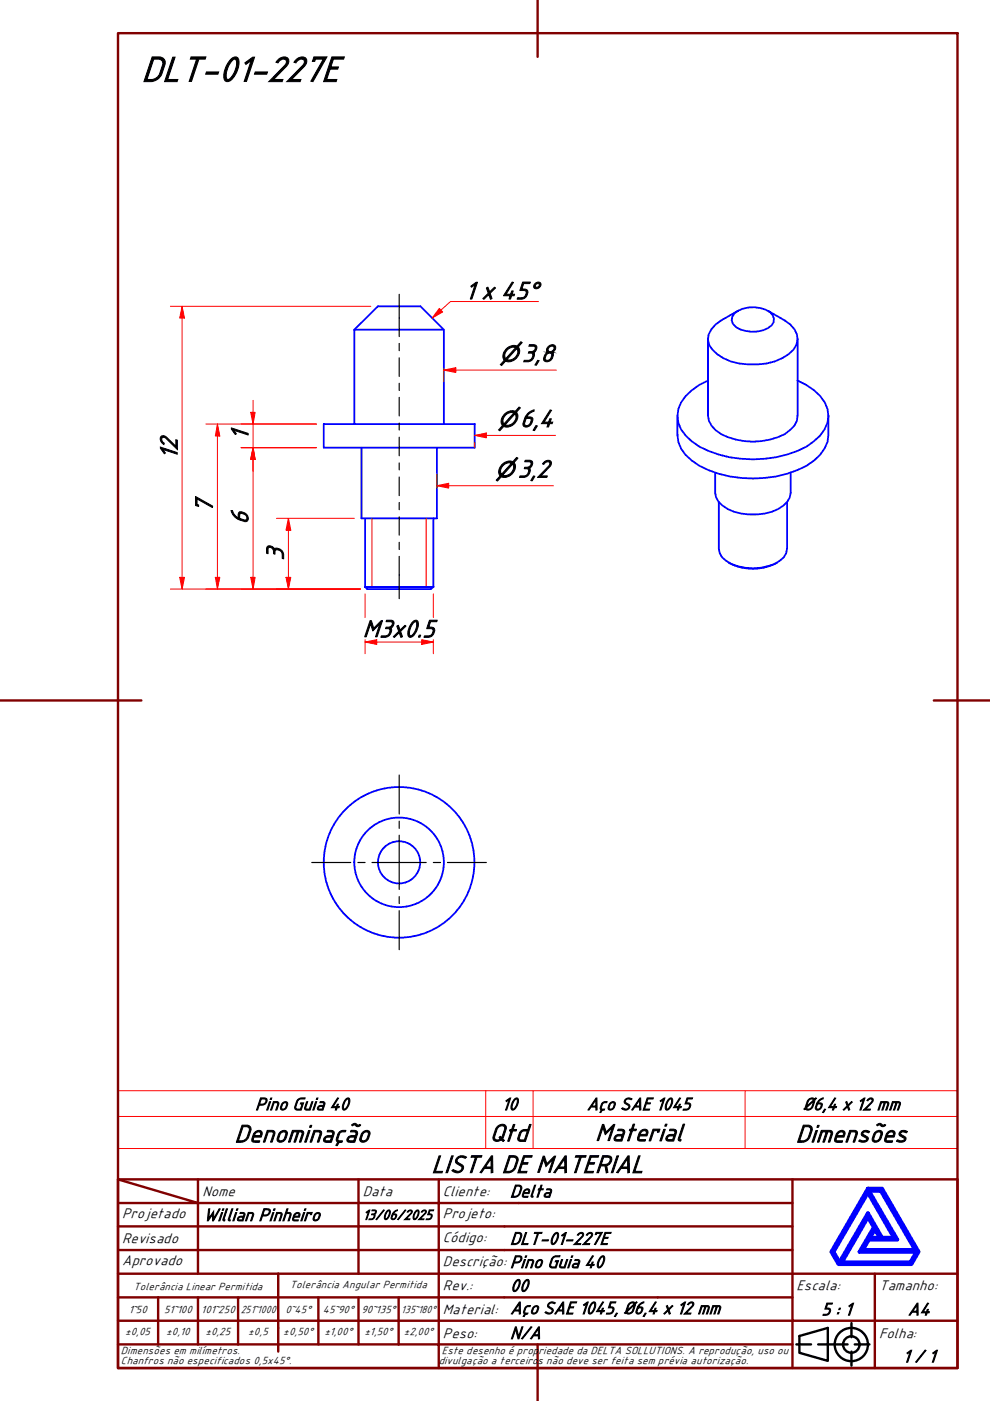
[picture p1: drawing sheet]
<svg xmlns="http://www.w3.org/2000/svg" width="210mm" height="297mm" viewBox="0 0 210 297" stroke-linecap="round" stroke-linejoin="round" font-family="sans-serif">
<!-- layer: Visible (ABNT) -->
<g fill="none" stroke="#00f" stroke-width=".38">
<path d="M75.1 69.9l5-5h9.1l4.9 5v20M75.1 69.9h19M75.1 69.9v20M150.1 71.8v16.3a5.3 5.3 0 0 0 4.3 4.6 15.1 15.1 0 0 0 12-.6l2-1.8 .6-1.1 .1-1.1v-16.3M155.7 66.5a6.6 6.6 0 0 1 7.6-.3 1.95 1.95 0 0 1-.5 3.4 6.9 6.9 0 0 1-6.8-.3 1.78 1.78 0 0 1-.3-2.8zM156.5 65.9l-3.6 2a5 5 0 0 0-2.8 4.1 5.4 5.4 0 0 0 3.3 3.9 15 15 0 0 0 12.5 0 4.6 4.6 0 0 0 3.1-5l-.5-1.1-.9-1-1.2-.9-3.6-2M68.6 89.9h32v5h-32zM76.6 94.9v15h16v-15M143.6 88.1v4.2a6.8 6.8 0 0 0 3.1 5.3 22 22 0 0 0 15.4 3.7 20.8 20.8 0 0 0 10.5-3.7 7.3 7.3 0 0 0 3-5.3v-4.2M150.1 80.7a12 12 0 0 0-5.7 4.6 5.8 5.8 0 0 0 1 7.1 14 14 0 0 0 7 4 25.6 25.6 0 0 0 18.5-1.7 9.5 9.5 0 0 0 4.6-5.1 6.4 6.4 0 0 0-2.8-6.8l-1.7-1.2-1.9-.9M77.4 109.9v14.5M91.9 109.9v14.5"/>
<path d="M151.6 100.3v4.2a4.3 4.3 0 0 0 2.7 3.4 12.2 12.2 0 0 0 11.8-.7l.8-.9 .5-.8 .2-1v-4.2M152.4 106.4v9.9l.2 1a5.7 5.7 0 0 0 3.9 2.8 11.1 11.1 0 0 0 8.8-1.2l.9-.7 .5-.9 .2-1v-9.9M154.5 119.3a10.8 10.8 0 0 0 10.3 0M77.4 124.4l.5 .5h13.5l.5-.5M77.4 124.4h14.5"/>
<circle cx="84.6" cy="182.8" r="4.5"/>
<circle cx="84.6" cy="182.8" r="9.5"/>
<circle cx="84.6" cy="182.8" r="16"/>
</g>
<!-- layer: Visible Narrow (ABNT) -->
<path d="M78.9 109.9v14.5M90.4 109.9v14.5" fill="none" stroke="#f00" stroke-width=".21"/>
<path d="M25 236.7h178v-5.4h-178v12.2M103 231.3v12.2M113 231.3v12.2M158 231.3v12.2M203 236.7v6.8h-178M25 243.5v6.5h178v-6.5" fill="none" stroke="#f00" stroke-width=".21"/>
<!-- layer: Borda A3/A4 (ABNT) -->
<g fill="none" stroke="#800000" stroke-width=".51">
<path d="M25 7h178v283.1h-178zM114 0v12.1M0 148.5h30M198 148.5h12M25 250l17 5.1h-17M25 250h178v40.1h-178zM42 255.1h34v4.9h17M42 255.1v15M42 250v5.1M76 250v5.1h17v4.9M93 250v5.1h75M168 250v20.1h-143"/>
<path d="M25 260h51v10.1M25 275.1h17M33.5 275.1v9.9M50.5 275.1h-8.5v9.9M59 270.1v16.5M67.5 275.1v9.9h-42.5M76 275.1v9.9h8.5M84.5 275.1v9.9M93 275.1h-42.5v9.9M93 260v5h-68M93 275.1v9.9h75M93 260h75"/>
<path d="M93 275.1h75M168 265h-75v10.1M185.5 270.1v9.9h17.5M203 270.1h-35v9.9h17.5v10.1M25 280h143v10.1M67.5 285h8.5M84.5 285h8.5v5.1M114 285v12"/>
</g>
<path d="M184 258l1.3 2.2-3.1 5.2h12.1l-1.3 2.2h-14.5zM184 252.8l5.5 9.6h-2.5l-3-5.2-6 10.4-1.3-2.2zM184 252h3l7.8 13.4-1.6 2.6h-15.4l-1.5-2.6zM184.2 252.5h2.6l7.3 12.5h-11.2l1.3-2.2h6zM185.5 260.7l1.1 1.7h-2.1z" fill="none" stroke="#00f" stroke-width=".83"/>
<!-- layer: 0 -->
<path d="M177.8 268h15.4" fill="none" stroke="#000" stroke-width=".21"/>
<g fill="none" stroke="#000" stroke-width=".51">
<path d="M168.8 285h3.2M169.5 283.3l6-1.8v7l-6-1.7zM173.5 285h6.2M180.5 280.5v3M180.5 286.6v2.9M181.2 285h3.1"/>
<circle cx="180.5" cy="285.1" r="3.5"/>
<circle cx="180.5" cy="285.1" r="1.75"/>
</g>
<!-- layer: Centerline (ISO) -->
<g fill="none" stroke="#000" stroke-width=".25">
<path d="M84.6 62.4v9M84.6 72.8v1.5M84.6 75.9v3.9M84.6 81.3v1.5M84.6 84.3v3.9M84.6 89.7v1.5M84.6 92.7v3.9M84.6 98.2v1.4M84.6 101.1v4M84.6 106.5v1.6M84.6 109.6v3.9M84.6 115v1.5"/>
<path d="M84.6 118v8.9"/>
</g>
<path d="M38.6 122.4v2.5" fill="none" stroke="#f00" stroke-width=".21"/>
<path d="M38.1 122.4h1l-.5 2.5z" fill="#f00"/>
<path d="M38.6 64.9v2.5M38.1 122.4h1l-.5 2.5z" fill="none" stroke="#f00" stroke-width=".21"/>
<path d="M38.6 64.9l.5 2.5h-1z" fill="#f00"/>
<path d="M36.1 64.9h42.5M38.6 64.9l.5 2.5h-1zM38.6 67.4v55M36.1 124.9h40.3M53.7 122.4v2.5" fill="none" stroke="#f00" stroke-width=".21"/>
<path d="M53.1 122.4h1l-.4 2.5z" fill="#f00"/>
<path d="M53.7 94.9v2.5M53.1 122.4h1l-.4 2.5z" fill="none" stroke="#f00" stroke-width=".21"/>
<path d="M53.7 94.9l.4 2.5h-1z" fill="#f00"/>
<path d="M51.1 94.9h16M53.7 94.9l.4 2.5h-1zM53.7 97.4v25M46.1 122.4v2.5M51.1 124.9h25.3" fill="none" stroke="#f00" stroke-width=".21"/>
<path d="M45.7 122.4h.9l-.5 2.5z" fill="#f00"/>
<path d="M46.1 89.9v2.5M45.7 122.4h.9l-.5 2.5z" fill="none" stroke="#f00" stroke-width=".21"/>
<path d="M46.1 89.9l.5 2.5h-.9z" fill="#f00"/>
<path d="M43.6 89.9h23.5M46.1 89.9l.5 2.5h-.9zM46.1 92.4v30M43.6 124.9h32.8" fill="none" stroke="#f00" stroke-width=".21"/>
<path d="M93.5 65.8l-1.9 1.6" fill="none" stroke="#f00" stroke-width=".21"/>
<path d="M93.2 65.4l.7 .8-2.3 1.2z" fill="#f00"/>
<path d="M93.2 65.4l.7 .8-2.3 1.2zM114.2 63.9h-18.7l-2 1.9" fill="none" stroke="#f00" stroke-width=".21"/>
<path d="M94.1 78.5h2.5" fill="none" stroke="#f00" stroke-width=".21"/>
<path d="M94.1 78.5l2.5-.5v1z" fill="#f00"/>
<path d="M94.1 78.5l2.5-.5v1zM94.1 78.2v2.7M96.6 78.5h21.4M100.6 92.3h2.5" fill="none" stroke="#f00" stroke-width=".21"/>
<path d="M100.6 92.3l2.5-.5v1z" fill="#f00"/>
<path d="M100.6 92.3l2.5-.5v1zM100.6 93.8v1.1M103.1 92.3h14.7M92.6 103h2.5" fill="none" stroke="#f00" stroke-width=".21"/>
<path d="M92.6 103l2.5-.5v1z" fill="#f00"/>
<path d="M92.6 103l2.5-.5v1zM92.6 100.5v3.1M95.1 103h22.2" fill="none" stroke="#f00" stroke-width=".21"/>
<path d="M77.4 136.1h2.5" fill="none" stroke="#f00" stroke-width=".21"/>
<path d="M77.4 136.1l2.5-.5v1z" fill="#f00"/>
<path d="M77.4 136.1l2.5-.5v1zM89.4 136.1h2.5" fill="none" stroke="#f00" stroke-width=".21"/>
<path d="M89.4 135.6l2.5 .5-2.5 .5z" fill="#f00"/>
<path d="M77.4 125.9v5M77.4 135.6v3M79.9 136.1h9.5M89.4 135.6l2.5 .5-2.5 .5zM91.9 125.9v5M91.9 135.6v3" fill="none" stroke="#f00" stroke-width=".21"/>
<path d="M61.2 122.4v2.5" fill="none" stroke="#f00" stroke-width=".21"/>
<path d="M60.6 122.4h1.1l-.5 2.5z" fill="#f00"/>
<path d="M61.2 109.9v2.5M60.6 122.4h1.1l-.5 2.5z" fill="none" stroke="#f00" stroke-width=".21"/>
<path d="M61.2 109.9l.5 2.5h-1.1z" fill="#f00"/>
<path d="M53.7 94.9v2.5M58.6 109.9h16.5M61.2 109.9l.5 2.5h-1.1zM61.2 112.4v10M58.6 124.9h17.8" fill="none" stroke="#f00" stroke-width=".21"/>
<!-- layer: Center Mark (ISO) -->
<path d="M84.6 164.3v8.3M84.6 174.1v1.5M84.6 177.1v11.5M66.1 182.9h8.3M75.9 182.9h1.5M78.9 182.9h11.5M84.6 190.1v1.5M84.6 193.1v8.2M91.9 182.9h1.5M94.9 182.9h8.2" fill="none" stroke="#000" stroke-width=".25"/>
<path d="M53.7 94.9l.4 2.5h-1z" fill="#f00"/>
<path d="M53.7 94.9l.4 2.5h-1zM53.7 87.4v2.5" fill="none" stroke="#f00" stroke-width=".21"/>
<path d="M53.1 87.4h1l-.4 2.5z" fill="#f00"/>
<path d="M51.1 89.9h16M51.1 94.9h16M53.1 87.4h1l-.4 2.5zM53.7 84.9v2.5M53.7 89.9v5M53.7 97.4v2.5" fill="none" stroke="#f00" stroke-width=".21"/>
<text font-size="8.1" x="30" y="17.2">DLT-01-227E</text>
<g font-size="5.6">
<text x="98.6" y="63.4">1 x 45°</text>
<text x="110.6" y="76.6">3,8</text>
<text x="52.6" y="93.4" transform="rotate(-90 52.6 93.4)">1</text>
<text x="110.2" y="90.5">6,4</text>
<text x="37.5" y="97.5" transform="rotate(-90 37.5 97.5)">12</text>
<text x="109.7" y="101.1">3,2</text>
<text x="45" y="108.8" transform="rotate(-90 45 108.8)">7</text>
<text x="52.6" y="111.2" transform="rotate(-90 52.6 111.2)">6</text>
<text x="60.1" y="118.9" transform="rotate(-90 60.1 118.9)">3</text>
<text x="76.9" y="135.1">M3x0.5</text>
<text x="49.7" y="242.1">Denominação</text>
<text x="103.8" y="241.9">Qtd</text>
<text x="126.2" y="241.9">Material</text>
<text x="168.7" y="242.1">Dimensões</text>
<text x="91.5" y="248.6">LISTA DE MATERIAL</text>
</g>
<g font-size="4.8">
<text x="105.9" y="76.6">⌀</text>
<text x="105.5" y="90.5">⌀</text>
<text x="105" y="101.1">⌀</text>
</g>
<g font-size="4">
<text x="54.1" y="235.3">Pino Guia 40</text>
<text x="106.4" y="235.3">10</text>
<text x="124.4" y="235.3">Aço SAE 1045</text>
<text x="170.2" y="235.3">Ø6,4 x 12 mm</text>
<text x="108.1" y="253.8">Delta</text>
<text x="43.1" y="258.8">Willian Pinheiro</text>
<text x="108.1" y="263.8">DLT-01-227E</text>
<text x="108.1" y="268.8">Pino Guia 40</text>
<text x="108.1" y="273.8">00</text>
<text x="108.1" y="278.6">Aço SAE 1045, Ø6,4 x 12 mm</text>
<text x="174.2" y="278.8">5 : 1</text>
<text x="192.5" y="278.8">A4</text>
<text x="108.1" y="283.8">N/A</text>
<text x="191.4" y="288.8">1 / 1</text>
</g>
<g font-size="3.2">
<text x="42.9" y="253.5">Nome</text>
<text x="76.9" y="253.5">Data</text>
<text x="93.9" y="253.5">Cliente:</text>
<text x="25.9" y="263.6">Revisado</text>
<text x="25.9" y="258.2">Projetado</text>
<text x="76.9" y="258.6">13/06/2025</text>
<text x="93.9" y="263.3">Código:</text>
<text x="93.9" y="258.2">Projeto:</text>
<text x="25.9" y="268.2">Aprovado</text>
<text x="93.9" y="268.5">Descrição:</text>
<text x="93.9" y="273.5">Rev.:</text>
<text x="168.9" y="273.5">Escala:</text>
<text x="186.4" y="273.5">Tamanho:</text>
<text x="93.9" y="278.6">Material:</text>
<text x="93.9" y="283.6">Peso:</text>
<text x="186.4" y="283.6">Folha:</text>
</g>
<g font-size="2.4">
<text x="28.3" y="273.4">Tolerância Linear Permitida</text>
<text x="61.5" y="273.2">Tolerância Angular Permitida</text>
<text x="27.3" y="278.3">1~50</text>
<text x="34.8" y="278.3">51~100</text>
<text x="42.7" y="278.3">101~250</text>
<text x="51.1" y="278.3">251~1000</text>
<text x="60.5" y="278.3">0~45°</text>
<text x="68.5" y="278.3">45~90°</text>
<text x="76.6" y="278.3">90~135°</text>
<text x="85.1" y="278.3">135~180°</text>
<text x="25.7" y="287.1">Dimensões em milímetros.</text>
<text x="26.5" y="283.1">±0,05</text>
<text x="35.2" y="283.1">±0,10</text>
<text x="43.6" y="283.1">±0,25</text>
<text x="52.6" y="283.1">±0,5</text>
<text x="60.1" y="283.1">±0,50°</text>
<text x="68.8" y="283.1">±1,00°</text>
<text x="77.3" y="283.1">±1,50°</text>
<text x="85.6" y="283.1">±2,00°</text>
<text x="93.7" y="287.1">Este desenho é prop</text>
<text x="114.2" y="287.1">riedade da DELTA SOLLUTIONS. A reprodução, uso ou</text>
<text x="25.7" y="289.2">Chanfros não especificados 0,5x45°.</text>
<text x="93" y="289.2">divulgação a terceiro</text>
<text x="114" y="289.2">s não deve ser feita sem prévia autorização.</text>
</g>
</svg>
